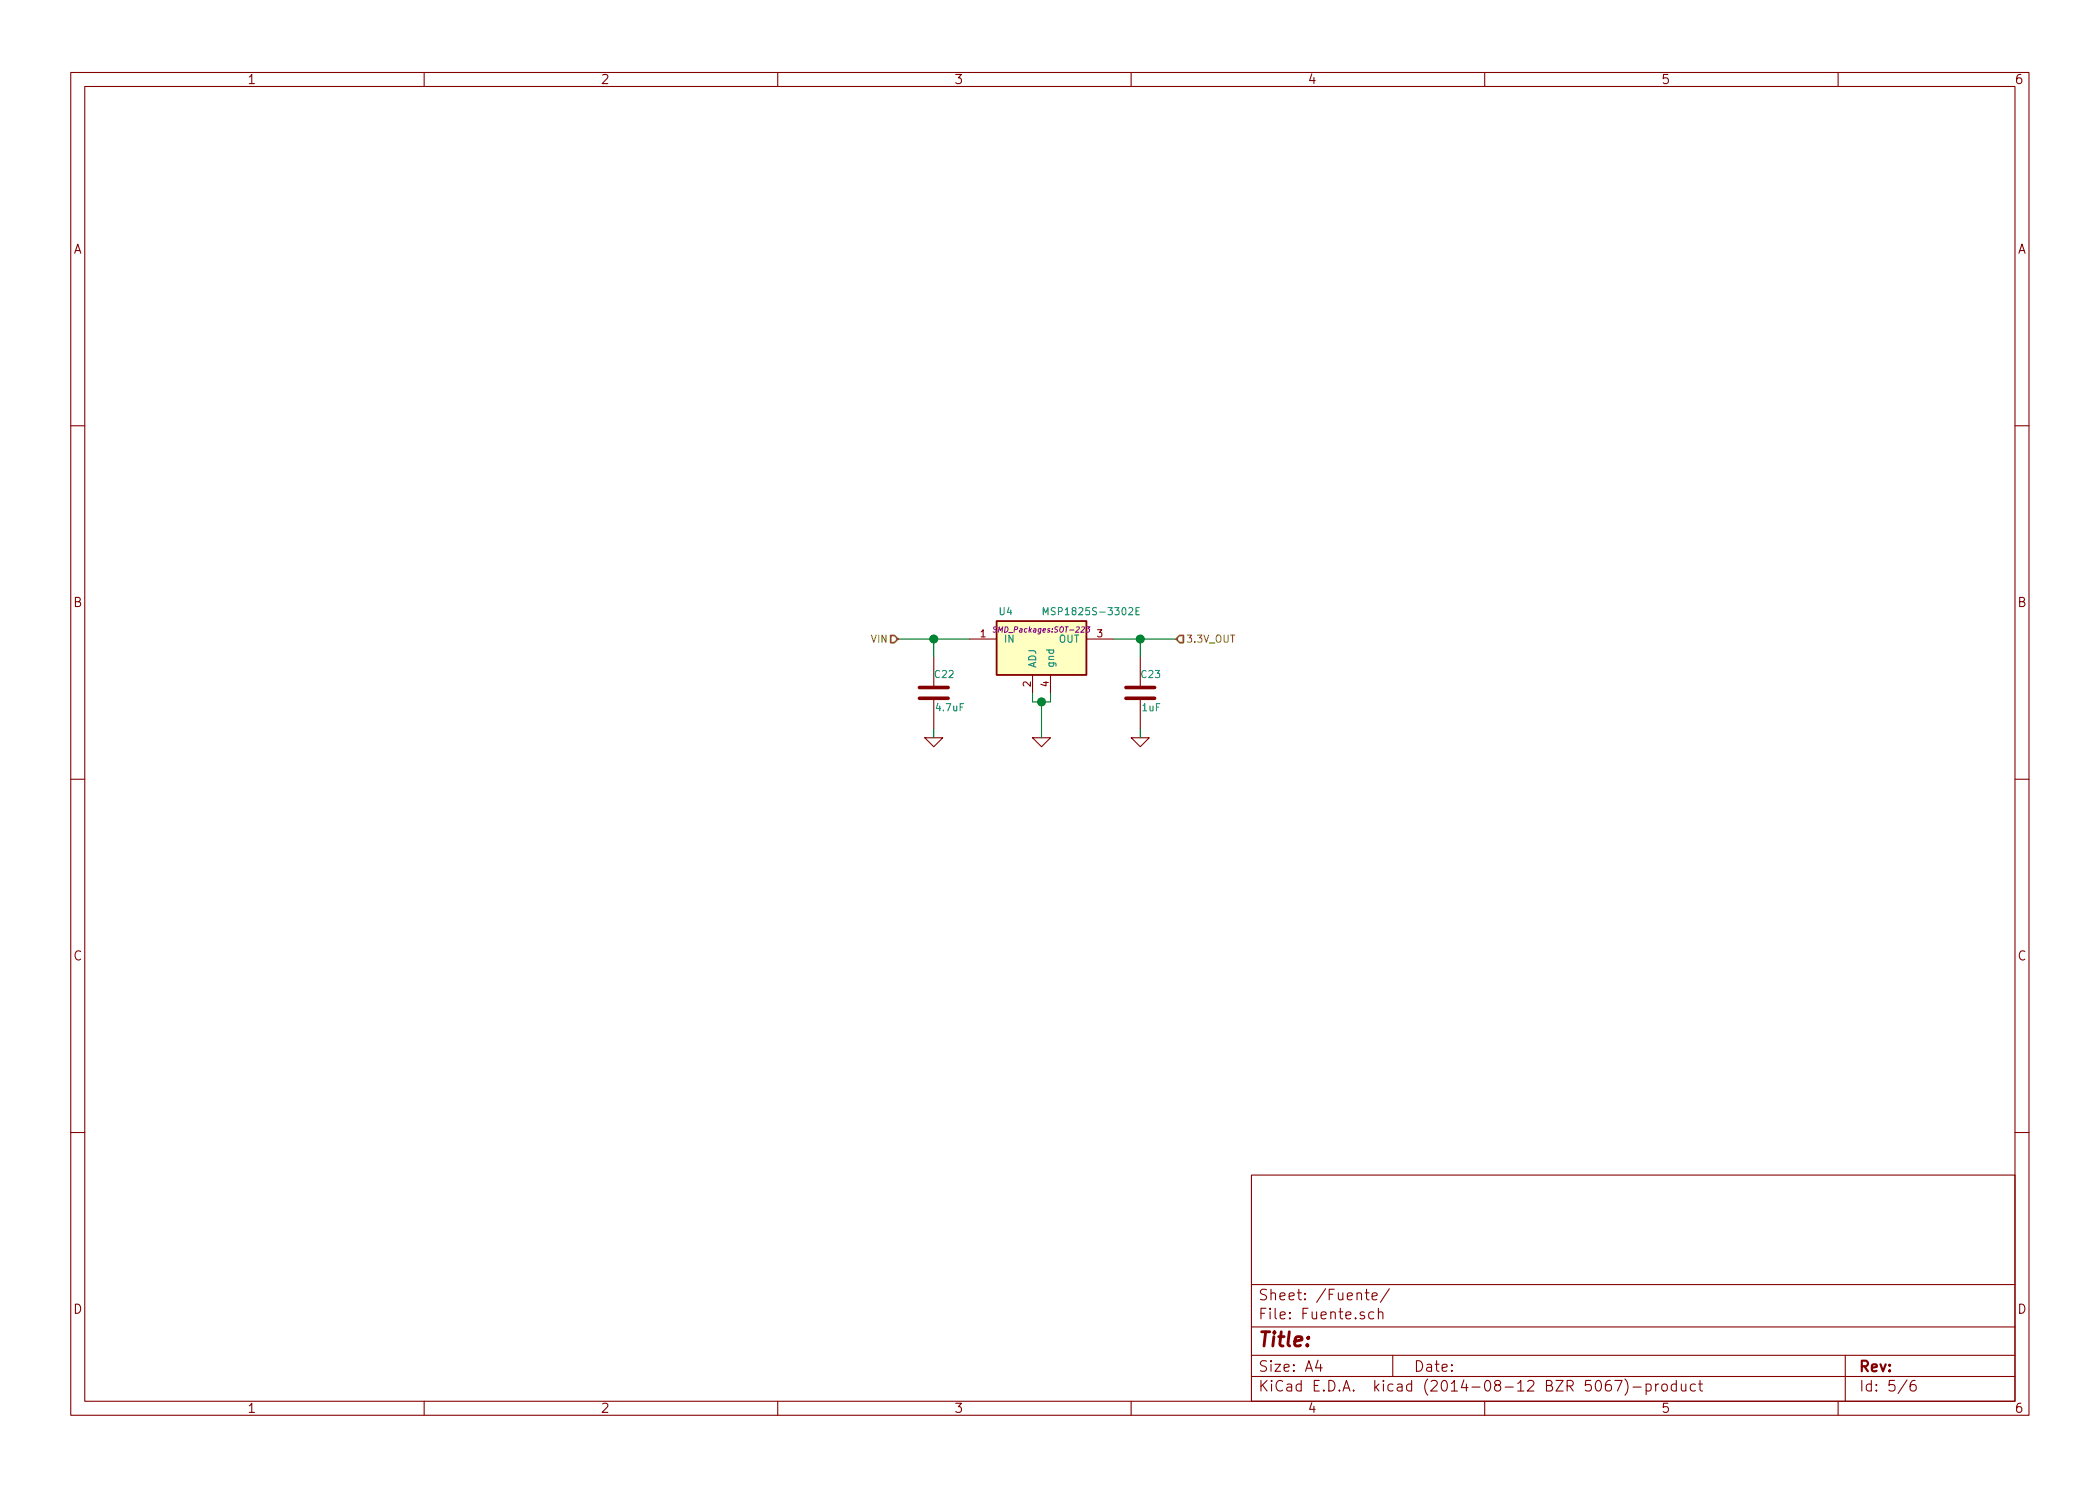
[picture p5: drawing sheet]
EESchema Schematic File Version 2
LIBS:valves
LIBS:stm32
LIBS:power
LIBS:device
LIBS:transistors
LIBS:conn
LIBS:linear
LIBS:regul
LIBS:74xx
LIBS:cmos4000
LIBS:adc-dac
LIBS:memory
LIBS:xilinx
LIBS:special
LIBS:microcontrollers
LIBS:dsp
LIBS:microchip
LIBS:analog_switches
LIBS:motorola
LIBS:texas
LIBS:intel
LIBS:audio
LIBS:interface
LIBS:digital-audio
LIBS:philips
LIBS:display
LIBS:cypress
LIBS:siliconi
LIBS:opto
LIBS:atmel
LIBS:contrib
LIBS:serial
LIBS:oscillator-cmos-out-4
LIBS:con-yamaichi-cf-2
LIBS:w_connectors
LIBS:STM32F4-UCC-cache
EELAYER 24 0
EELAYER END
$Descr A4 11693 8268
encoding utf-8
Sheet 5 6
Title ""
Date ""
Rev ""
Comp ""
Comment1 ""
Comment2 ""
Comment3 ""
Comment4 ""
$EndDescr
$Comp
L C C23
U 1 1
P 6350 3850
F 0 "C23" H 6350 3950 40  0000 L CNN
F 1 "1uF" H 6356 3765 40  0000 L CNN
F 2 "Capacitors_ThroughHole:Capacitor5x11RM2.5" H 6388 3700 30  0001 C CNN
F 3 "" H 6350 3850 60  0000 C CNN
	1    6350 3850
	1    0    0    -1  
$EndComp
$Comp
L C C22
U 1 1
P 5200 3850
F 0 "C22" H 5200 3950 40  0000 L CNN
F 1 "4.7uF" H 5206 3765 40  0000 L CNN
F 2 "Capacitors_ThroughHole:Capacitor5x11RM2.5" H 5238 3700 30  0001 C CNN
F 3 "" H 5200 3850 60  0000 C CNN
	1    5200 3850
	1    0    0    -1  
$EndComp
Wire Wire Line
	5000 3550 5400 3550
Wire Wire Line
	6200 3550 6550 3550
Wire Wire Line
	5200 3650 5200 3550
Connection ~ 5200 3550
$Comp
L GND #PWR044
U 1 1
P 5200 4100
F 0 "#PWR044" H 5200 4100 30  0001 C CNN
F 1 "GND" H 5200 4030 30  0001 C CNN
F 2 "" H 5200 4100 60  0000 C CNN
F 3 "" H 5200 4100 60  0000 C CNN
	1    5200 4100
	1    0    0    -1  
$EndComp
Wire Wire Line
	5200 4100 5200 4050
$Comp
L GND #PWR045
U 1 1
P 6350 4100
F 0 "#PWR045" H 6350 4100 30  0001 C CNN
F 1 "GND" H 6350 4030 30  0001 C CNN
F 2 "" H 6350 4100 60  0000 C CNN
F 3 "" H 6350 4100 60  0000 C CNN
	1    6350 4100
	1    0    0    -1  
$EndComp
Wire Wire Line
	6350 4100 6350 4050
$Comp
L GND #PWR046
U 1 1
P 5800 4100
F 0 "#PWR046" H 5800 4100 30  0001 C CNN
F 1 "GND" H 5800 4030 30  0001 C CNN
F 2 "" H 5800 4100 60  0000 C CNN
F 3 "" H 5800 4100 60  0000 C CNN
	1    5800 4100
	1    0    0    -1  
$EndComp
Connection ~ 6350 3550
Text HLabel 6550 3550 2    40   Input ~ 0
3.3V_OUT
Wire Wire Line
	6350 3650 6350 3550
Text HLabel 5000 3550 0    40   Input ~ 0
VIN
Wire Wire Line
	5850 3850 5850 3900
Wire Wire Line
	5850 3900 5750 3900
Wire Wire Line
	5750 3900 5750 3850
Wire Wire Line
	5800 3900 5800 4100
Connection ~ 5800 3900
$Comp
L MSP1825S-3302E U4
U 1 1
P 5800 3600
F 0 "U4" H 5600 3800 40  0000 C CNN
F 1 "MSP1825S-3302E" H 5800 3800 40  0000 L CNN
F 2 "SMD_Packages:SOT-223" H 5800 3700 30  0000 C CIN
F 3 "" H 5800 3600 60  0000 C CNN
	1    5800 3600
	1    0    0    -1  
$EndComp
$EndSCHEMATC
